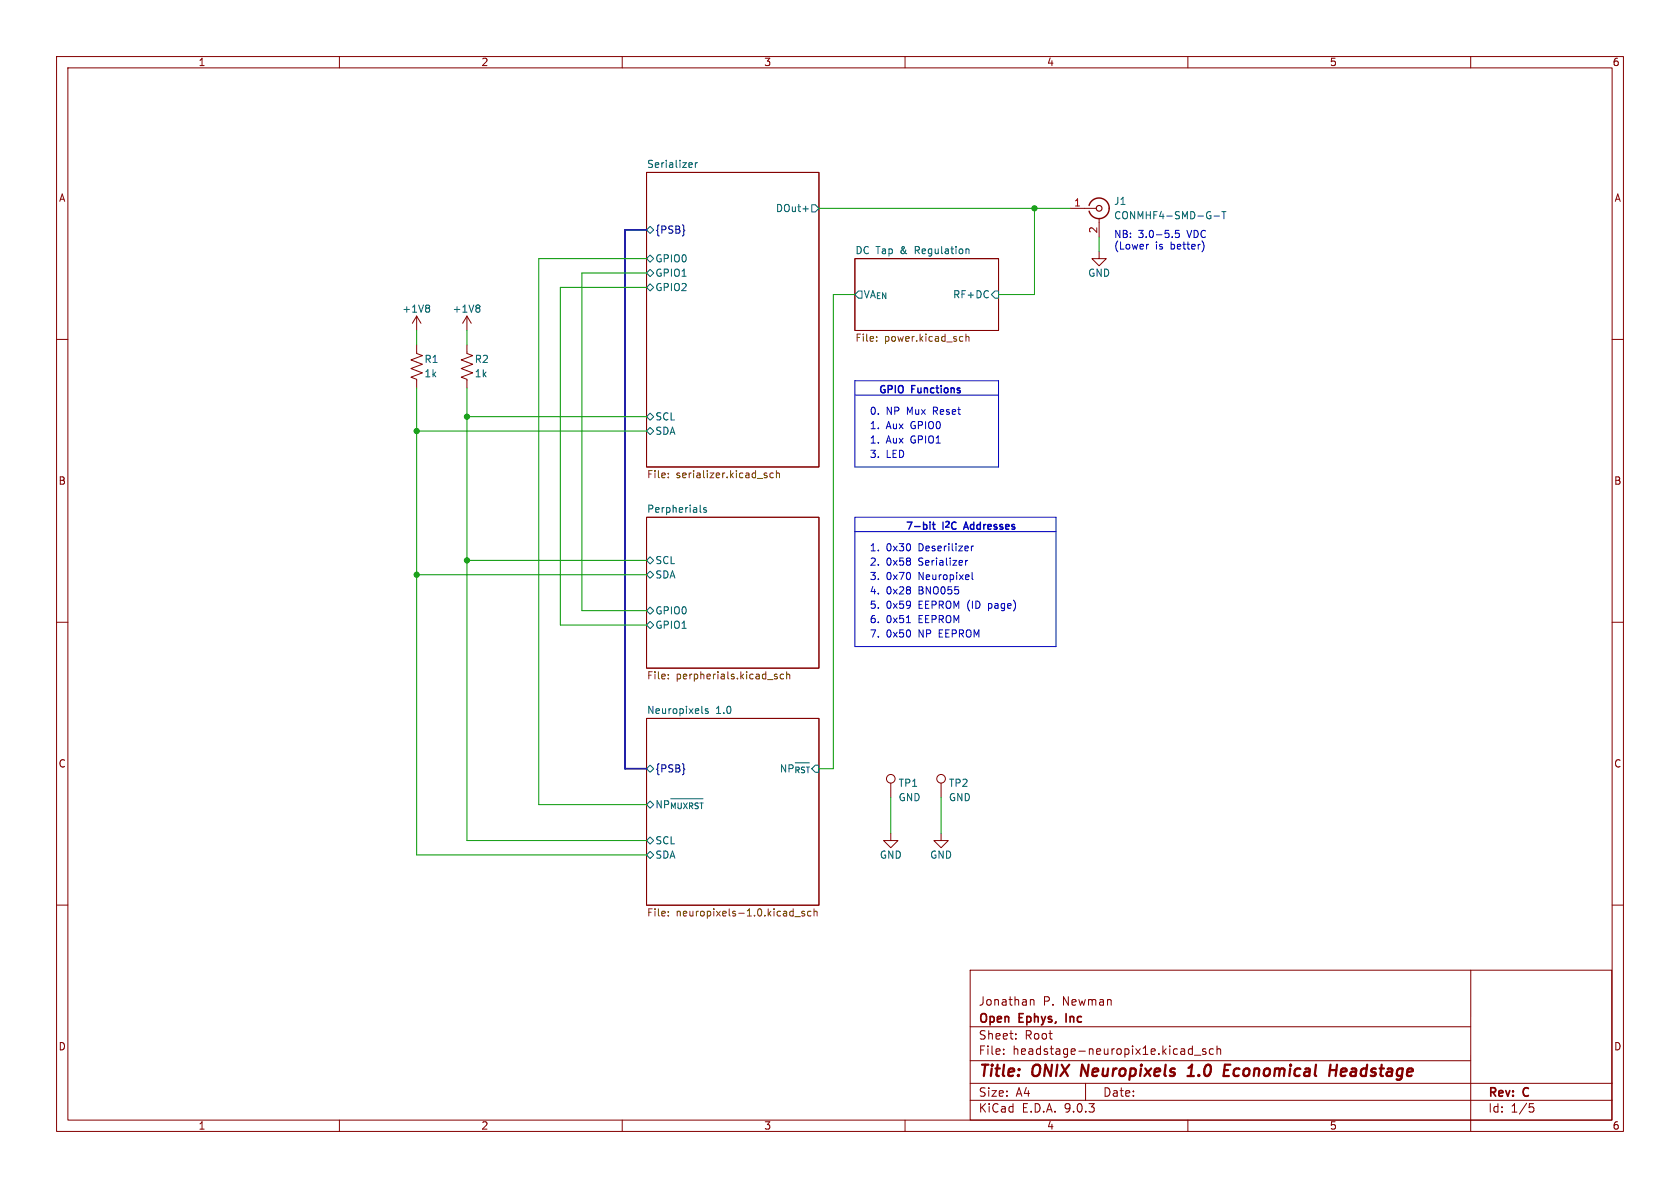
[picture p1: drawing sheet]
<svg xmlns="http://www.w3.org/2000/svg" width="297mm" height="210mm" viewBox="0 0 297 210" stroke-linecap="round" stroke-linejoin="round" font-family="sans-serif">
<g fill="none" stroke="#840000" stroke-width=".18">
<path d="M10 10h277v190h-277zM12 12h273v186h-273zM60 10v2M110 10v2M160 10v2M210 10v2M260 10v2M114.3 30.5h30.5v52.1h-30.5zM189.2 36.8h4.6M194.3 38.6v3.3M73.7 55.9v2.5M73.7 55.9l-.8 1.3"/>
<path d="M73.7 55.9l.7 1.3M82.5 55.9l-.7 1.3M82.5 55.9l.8 1.3M82.5 55.9v2.5M151.1 45.7h25.4v12.7h-25.4zM194.3 44.5v1.2h1.3l-1.3 1.3-1.3-1.3h1.3M10 60h2M73.7 61v1.5l1 .4-2.1 .7 2.1 .8-2.1 .8 2.1 .7-2.1 .8 1.1 .4v1.5M82.5 61v1.5l1.1 .4-2.1 .7 2.1 .8-2.1 .8 2.1 .7-2.1 .8 1 .4v1.5M285 60h2M114.3 91.4h30.5v26.7h-30.5zM10 110h2"/>
<path d="M285 110h2M114.3 127h30.5v33h-30.5zM157.5 138.4v2.6M166.4 138.4v2.6M157.5 147.3v1.3h-1.3l1.3 1.3 1.2-1.3h-1.2M166.4 147.3v1.3h-1.3l1.3 1.3 1.2-1.3h-1.2M10 160h2M171.5 171.5h113.4v26.5h-113.4zM182.2 176.7v1M182.2 176.8l.2-.1 .3 .1 .1 .9M260 171.5v28.5M285 160h2"/>
<path d="M60 198v2M110 198v2M160 198v2M171.5 194.5h113.5M171.5 191.5h113.5M171.5 187.5h88.5M171.5 181.5h88.5M177.4 186.3v.1M177.4 185.5v.1M179.6 183.6v.1M179.6 182.8v.1M191.9 191.5v3"/>
<path d="M210 198v2M210.2 186.3h.6M210.2 185.5h.6M210.8 184.9v1.5M211.2 186.5h1.1M213.2 185.5l-.4-.1-.2 .2 .1 .2 .5 .2v.3h-.6M214.5 185.5l-.4-.1-.3 .3v.4l.1 .2h.6M215.2 185.5l.2-.1 .3 .1 .1 .9M215.2 184.9v1.5M270.4 195.1h.7M270.5 195.7h.4l.3 .3-.2 .5-.5 .1"/>
<circle cx="157.5" cy="137.7" r=".76"/>
<circle cx="166.4" cy="137.7" r=".76"/>
</g>
<path d="M191.3 188.2l-.2 2M209.9 190.2h1.2M210.1 188.8l.6-.6-.2 2M216.3 190.2h1M216.4 189.2h.7M216.6 188.2h.9M235.1 189.2h1.1M236.4 188.2l-.3 2M237.8 188.9l-.6 .1-.2 .9 .3 .3h.3M238 189.4l-.9 .1" fill="none" stroke="#840000" stroke-width=".4"/>
<path d="M188.5 179.2v1.5" fill="none" stroke="#840000" stroke-width=".3"/>
<g fill="none" stroke="#006464" stroke-width=".18">
<path d="M122.2 28.8l.2 .3-.6 .1M122.3 29.5l-.1 .1M122.9 28.8v.8M123.3 28.8l-.4 .2M141.9 36.9h1M143.5 36.2h.6l.7 .6-.7 .7h-.6zM214.6 38.2h1M216 37.4h.7M216.4 37.4v1.3M75.7 53.9l.3 .3-.3 .3 .3 .2v.2l-.3 .3M84.6 53.9l.2 .3-.2 .3 .2 .2v.2l-.2 .3M114.3 45.7l.6-.6 .7 .6-.7 .7z"/>
<path d="M114.3 50.8l.6-.6 .7 .6-.7 .6zM114.3 48.3l.6-.7 .7 .7-.7 .6zM114.3 40.6l.6-.6 .7 .6-.7 .7zM151.8 51.4h.6v1.3h-.6l-.7-.6zM170.9 44l.4 .2v.6M175.9 51.4h.6v1.3h-.6l-.6-.6zM114.3 73.7l.6-.7 .7 .7-.7 .6zM114.3 76.2l.6-.6 .7 .6-.7 .6zM114.9 98.4l.7 .7-.7 .6-.6-.6zM123.8 90.4l.2 .2M124.9 89.8l-.3-.1-.2 .2v.2l.5 .1v.3h-.5M114.3 101.6l.6-.6 .7 .6-.7 .6z"/>
<path d="M114.3 108l.6-.7 .7 .7-.7 .6zM114.9 109.9l.7 .6-.7 .6-.6-.6zM114.3 135.9l.6-.6 .7 .6-.7 .6zM124.1 126.1h.2M125.2 125.3h-.3l-.2 .2v.1l.5 .2v.3h-.5M114.3 148.6l.6-.6 .7 .6-.7 .6zM114.3 151.1l.6-.6 .7 .6-.7 .7zM114.3 142.2l.6-.6 .7 .6-.7 .7zM118.6 141.2h5.7"/>
</g>
<g fill="none" stroke="#725600" stroke-width=".18">
<path d="M155 59.5v.2M169.9 59.5h.3M170.8 59.6l.1-.1h.3l.1 .8M170.8 59.1v1.2M155 60.2v.1M170.2 60.3h-.3M118.1 83.7v.1M118.1 84.3v.2M135.4 84l.2 .2-.2 .3M135.4 83.6l.2 .1M136.7 83.7l-.3-.1-.3 .3 .1 .5h.5M137.3 83.7l.1-.1 .3 .1 .1 .8"/>
<path d="M137.3 83.2v1.3M118.1 119.9v.1M118.1 119.2v.2M137.1 119.6l.3 .1v.1l-.1 .2h-.3M137.1 119.2h.3M138.5 119.2h-.3l-.3 .2 .1 .6h.5M139.1 119.3l.2-.1h.3v.8M139.1 118.7v1.3M118.1 161.1v.2M118.1 161.8v.1M140.5 162h1M142.2 161.1h-.3l-.2 .2 .1 .1 .4 .2v.3h-.5"/>
<path d="M143.4 161.1h-.4l-.2 .2 .1 .6h.5M143.9 161.2l.2-.1h.3l.1 .8M143.9 160.7v1.2"/>
</g>
<path d="M120.9 40.7h.2l-.2 .1M120.9 135.9l.2 .1h-.2" fill="none" stroke="#000084" stroke-width=".18"/>
<path d="M192.5 36.3a1.81 1.81 0 0 1 2.8-1 1.81 1.81 0 0 1 0 3 1.81 1.81 0 0 1-2.8-1" fill="none" stroke="#840000" stroke-width=".25"/>
<circle cx="194.3" cy="36.8" r=".51" fill="none" stroke="#840000" stroke-width=".2"/>
<g fill="none" stroke="#0000c2" stroke-width=".18">
<path d="M203.1 43.2l-.3 .1M207.2 41.9v.1M208.4 40.7h-.6v.6l.2-.1 .4 .1 .1 .1-.1 .5-.1 .1-.5-.1M212.6 42.6a1.49 1.49 0 0 1 0 1.9M151.1 67.3h25.4v15.3h-25.4zM151.1 69.9h25.4M151.1 94h35.6M151.1 91.4h35.6v22.9h-35.6zM170.7 99.1v.8M171.1 99.1l-.4 .2M171.7 96.5v.9M172.1 96.5l-.4 .3"/>
<path d="M160.2 110.1h.8M171.9 101.2v1.1l.1 .2"/>
</g>
<path d="M114.3 40.6h-3.8v95.3h3.8" fill="none" stroke="#000084" stroke-width=".3"/>
<g fill="none" stroke="#009600" stroke-width=".18">
<path d="M144.8 36.8h44.4M182.9 36.8v15.3h-6.4M73.7 58.4v2.6M82.5 58.4v2.6M114.3 45.7h-19.1v96.5h19.1M114.3 50.8h-15.2v59.7h15.2M114.3 48.3h-11.4v59.7h11.4M151.1 52.1h-3.8v83.8M194.3 41.9v2.6M73.7 68.6v82.5h40.6M73.7 76.2h40.6M82.5 68.6v80h31.8"/>
<path d="M82.5 73.7h31.8M82.5 99.1h31.8M73.7 101.6h40.6M157.5 141v6.3M166.4 141v6.3"/>
</g>
<path d="M164.4 92.3v.1M164.4 92.7v.9M164.8 92.7h.5M165 92.3v1.1l.3 .2" fill="none" stroke="#0000c2" stroke-width=".25"/>
<g fill="#009600" stroke="#009600" stroke-width=".18">
<circle cx="182.9" cy="36.8" r=".46"/>
<circle cx="73.7" cy="76.2" r=".46"/>
<circle cx="82.5" cy="73.7" r=".46"/>
<circle cx="73.7" cy="101.6" r=".46"/>
<circle cx="82.5" cy="99.1" r=".46"/>
</g>
<g font-size="2.8" fill="#840000">
<text x="172.9" y="190.9">Title:</text>
<text x="182.6" y="190.9">ONIX</text>
<text x="191.9" y="190.9">Neuropixels</text>
<text x="211.7" y="190.9">1.0</text>
<text x="218.8" y="190.9">Economical</text>
<text x="238.2" y="190.9">Headstage</text>
</g>
<g font-size="2.1" fill="#840000">
<text x="172.9" y="178">Jonathan</text>
<text x="184.4" y="178">P.</text>
<text x="187.9" y="178">Newman</text>
<text x="172.9" y="184">Sheet:</text>
<text x="172.9" y="181.2">Open</text>
<text x="180.2" y="181.2">Ephys,</text>
<text x="181.1" y="184">Root</text>
<text x="189.1" y="181.2">Inc</text>
<text x="172.9" y="186.7">File:</text>
<text x="179" y="186.7">headstage-neuropix1e.kicad_sch</text>
<text x="172.9" y="196.9">KiCad</text>
<text x="172.9" y="194.1">Size:</text>
<text x="179.6" y="194.1">A4</text>
<text x="180.6" y="196.9">E.D.A.</text>
<text x="188.2" y="196.9">9.0.3</text>
<text x="194.9" y="194.1">Date:</text>
<text x="263" y="194.3">Rev:</text>
<text x="263" y="196.9">Id:</text>
<text x="267.1" y="196.9">1/5</text>
<text x="269.4" y="194.3">C</text>
</g>
<g font-size="1.8" fill="#840000">
<text x="35" y="11.9">1</text>
<text x="85" y="11.9">2</text>
<text x="135" y="11.9">3</text>
<text x="185" y="11.9">4</text>
<text x="235" y="11.9">5</text>
<text x="285" y="11.9">6</text>
<text x="10.3" y="35.9">A</text>
<text x="285.3" y="35.9">A</text>
<text x="10.3" y="85.9">B</text>
<text x="285.3" y="85.9">B</text>
<text x="10.3" y="135.9">C</text>
<text x="285.3" y="135.9">C</text>
<text x="10.3" y="185.9">D</text>
<text x="285.3" y="185.9">D</text>
<text x="35" y="199.9">1</text>
<text x="85" y="199.9">2</text>
<text x="135" y="199.9">3</text>
<text x="185" y="199.9">4</text>
<text x="235" y="199.9">5</text>
<text x="285" y="199.9">6</text>
</g>
<g font-size="1.8" fill="#006464">
<text x="114.3" y="29.8">Serializer</text>
<text x="137.1" y="37.7">DOut+</text>
<text x="196.9" y="36.4">J1</text>
<text x="196.9" y="39">CONMHF4-SMD-G-T</text>
<text x="115.8" y="46.6">GPIO0</text>
<text x="151.1" y="45">DC Tap</text>
<text x="159.3" y="45">&amp;</text>
<text x="162" y="45">Regulation</text>
<text x="115.8" y="51.7">GPIO2</text>
<text x="115.8" y="49.1">GPIO1</text>
<text x="152.6" y="52.9">VA_{EN}</text>
<text x="168.4" y="52.9">RF+DC</text>
<text x="192.3" y="49.1">GND</text>
<text x="71" y="55.5">+1V8</text>
<text x="79.9" y="55.5">+1V8</text>
<text x="74.9" y="64.4">R1</text>
<text x="83.8" y="64.4">R2</text>
<text x="74.9" y="66.9">1k</text>
<text x="83.8" y="66.9">1k</text>
<text x="115.8" y="74.5">SCL</text>
<text x="115.8" y="77.1">SDA</text>
<text x="114.3" y="90.7">Perpherials</text>
<text x="115.8" y="99.9">SCL</text>
<text x="115.8" y="102.5">SDA</text>
<text x="115.8" y="111.4">GPIO1</text>
<text x="115.8" y="108.8">GPIO0</text>
<text x="114.3" y="126.3">Neuropixels</text>
<text x="126.5" y="126.3">1.0</text>
<text x="115.8" y="143.1">NP_{~{MUXRST}}</text>
<text x="158.8" y="139.3">TP1</text>
<text x="158.8" y="141.8">GND</text>
<text x="167.6" y="139.3">TP2</text>
<text x="167.6" y="141.8">GND</text>
<text x="115.8" y="149.5">SCL</text>
<text x="115.8" y="152">SDA</text>
<text x="155.4" y="152">GND</text>
<text x="164.3" y="152">GND</text>
</g>
<g font-size="1.8" fill="#000084">
<text x="115.8" y="41.5">{PSB}</text>
<text x="115.8" y="136.8">{PSB}</text>
</g>
<g font-size="1.8" fill="#a90000">
<text x="189.8" y="36.6">1</text>
<text x="194.1" y="41.3" transform="rotate(-90 194.1 41.3)">2</text>
</g>
<g font-size="1.8" fill="#0000c2">
<text x="196.8" y="42.2">NB:</text>
<text x="196.8" y="44.2">(Lower</text>
<text x="201.2" y="42.2">3.0-5.5</text>
<text x="204.2" y="44.2">is</text>
<text x="207.1" y="44.2">better)</text>
<text x="210" y="42.2">VDC</text>
<text x="155.1" y="69.6">GPIO</text>
<text x="161" y="69.6">Functions</text>
<text x="153.7" y="76">1.</text>
<text x="153.7" y="73.4">0.</text>
<text x="156.7" y="76">Aux</text>
<text x="156.7" y="73.4">NP</text>
<text x="160.4" y="73.4">Mux</text>
<text x="161.1" y="76">GPIO0</text>
<text x="165.2" y="73.4">Reset</text>
<text x="153.7" y="81">3.</text>
<text x="153.7" y="78.5">1.</text>
<text x="156.7" y="81">LED</text>
<text x="156.7" y="78.5">Aux</text>
<text x="161.1" y="78.5">GPIO1</text>
<text x="160" y="93.7">7-bit</text>
<text x="166.8" y="93.7">I^{2}C</text>
<text x="171.1" y="93.7">Addresses</text>
<text x="153.7" y="100.1">2.</text>
<text x="153.7" y="97.5">1.</text>
<text x="156.7" y="100.1">0x58</text>
<text x="156.7" y="97.5">0x30</text>
<text x="162.5" y="100.1">Serializer</text>
<text x="162.5" y="97.5">Deserilizer</text>
<text x="153.7" y="102.6">3.</text>
<text x="153.7" y="105.2">4.</text>
<text x="153.7" y="107.7">5.</text>
<text x="156.7" y="102.6">0x70</text>
<text x="156.7" y="105.2">0x28</text>
<text x="156.7" y="107.7">0x59</text>
<text x="162.5" y="102.6">Neuropixel</text>
<text x="162.5" y="105.2">BNO055</text>
<text x="162.5" y="107.7">EEPROM (ID</text>
<text x="175.2" y="107.7">page)</text>
<text x="153.7" y="110.2">6.</text>
<text x="153.7" y="112.8">7.</text>
<text x="156.7" y="110.2">0x51</text>
<text x="156.7" y="112.8">0x50</text>
<text x="162.5" y="110.2">EEPROM</text>
<text x="162.5" y="112.8">NP</text>
<text x="166.3" y="112.8">EEPROM</text>
</g>
<g font-size="1.8" fill="#725600">
<text x="151.1" y="60.7">File:</text>
<text x="156.4" y="60.7">power.kicad_sch</text>
<text x="114.3" y="84.9">File:</text>
<text x="119.5" y="84.9">serializer.kicad_sch</text>
<text x="114.3" y="120.4">File:</text>
<text x="119.5" y="120.4">perpherials.kicad_sch</text>
<text x="114.3" y="162.3">File:</text>
<text x="119.5" y="162.3">neuropixels-1.0.kicad_sch</text>
</g>
<text font-size="1.8" fill="#009600" x="137.7" y="136.8">NP_{~{RST}}</text>
</svg>
